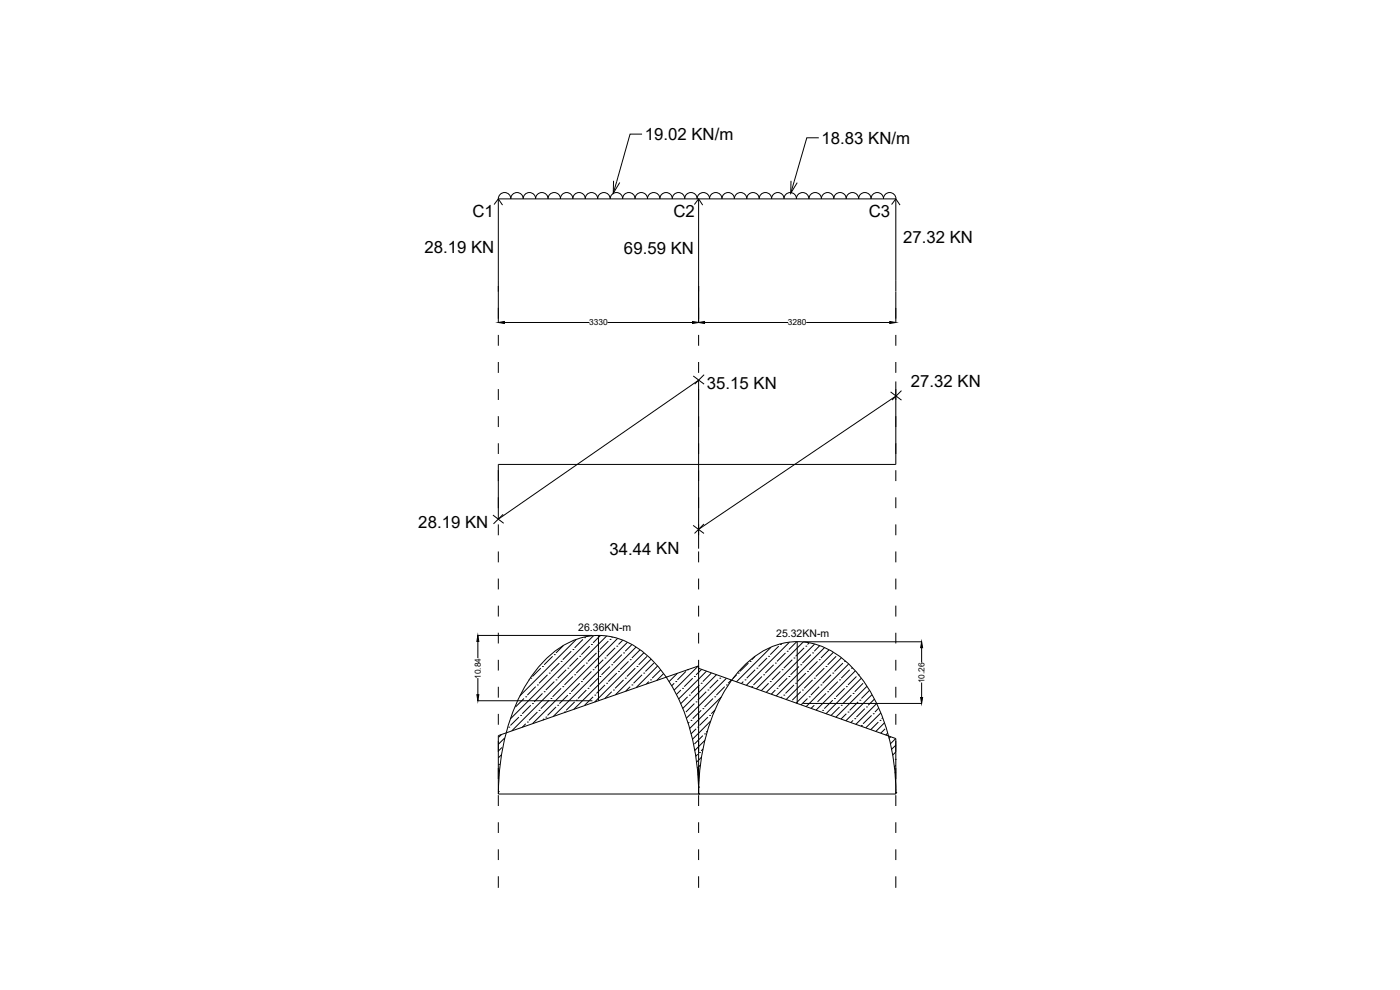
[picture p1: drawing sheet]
<svg xmlns="http://www.w3.org/2000/svg" width="420mm" height="297mm" viewBox="0 0 420 297" stroke-linecap="round" stroke-linejoin="round" font-family="sans-serif">
<!-- layer: 0 -->
<g fill="none" stroke="#000" stroke-width=".3">
<path d="M149.5 59.7a1.88 1.88 0 0 1 1.9-1.9 1.88 1.88 0 0 1 1.9 1.9 1.86 1.86 0 0 1 1.9-1.9 1.86 1.86 0 0 1 1.8 1.9 1.86 1.86 0 0 1 1.9-1.9 1.86 1.86 0 0 1 1.9 1.9M149.5 59.7v37.1M149.5 59.7h119.3v37.1M160.7 59.7a1.88 1.88 0 0 1 1.9-1.9 1.88 1.88 0 0 1 1.9 1.9 1.86 1.86 0 0 1 1.9-1.9 1.86 1.86 0 0 1 1.8 1.9 1.86 1.86 0 0 1 1.9-1.9 1.86 1.86 0 0 1 1.8 1.9M171.9 59.7a1.88 1.88 0 0 1 1.9-1.9 1.88 1.88 0 0 1 1.9 1.9 1.86 1.86 0 0 1 1.8-1.9 1.86 1.86 0 0 1 1.9 1.9M179.4 59.7a1.88 1.88 0 0 1 1.8-1.9 1.88 1.88 0 0 1 1.9 1.9 1.88 1.88 0 0 1 1.9-1.9 1.88 1.88 0 0 1 1.9 1.9M184.1 54.3v3.7l1.9-3.2M186.8 59.7a1.88 1.88 0 0 1 1.9-1.9 1.88 1.88 0 0 1 1.9 1.9M190.6 59.7a1.88 1.88 0 0 1 1.9-1.9 1.88 1.88 0 0 1 1.8 1.9 1.86 1.86 0 0 1 1.9-1.9 1.86 1.86 0 0 1 1.9 1.9M192.7 40.2h-3.6l-5 17.8M198 59.7a1.88 1.88 0 0 1 1.9-1.9 1.88 1.88 0 0 1 1.9 1.9M201.7 59.7a1.88 1.88 0 0 1 1.9-1.9 1.88 1.88 0 0 1 1.9 1.9 1.86 1.86 0 0 1 1.9-1.9 1.86 1.86 0 0 1 1.8 1.9"/>
<path d="M209.2 59.7a1.88 1.88 0 0 1 1.9-1.9 1.88 1.88 0 0 1 1.9 1.9 1.86 1.86 0 0 1 1.8-1.9 1.86 1.86 0 0 1 1.9 1.9 1.86 1.86 0 0 1 1.9-1.9 1.86 1.86 0 0 1 1.8 1.9M209.7 59.7v37.1M220.4 59.7a1.88 1.88 0 0 1 1.9-1.9 1.88 1.88 0 0 1 1.8 1.9 1.86 1.86 0 0 1 1.9-1.9 1.86 1.86 0 0 1 1.9 1.9 1.86 1.86 0 0 1 1.8-1.9 1.86 1.86 0 0 1 1.9 1.9M231.5 59.7a1.88 1.88 0 0 1 1.9-1.9 1.88 1.88 0 0 1 1.9 1.9 1.86 1.86 0 0 1 1.9-1.9 1.86 1.86 0 0 1 1.8 1.9M237.4 54.3l-.1 3.7 2-3.2M239 59.7a1.88 1.88 0 0 1 1.9-1.9 1.88 1.88 0 0 1 1.9 1.9 1.88 1.88 0 0 1 1.9-1.9 1.88 1.88 0 0 1 1.8 1.9M245.7 41.3h-3.6l-4.8 16.7M246.5 59.7a1.88 1.88 0 0 1 1.9-1.9 1.88 1.88 0 0 1 1.9 1.9M250.2 59.7a1.88 1.88 0 0 1 1.9-1.9 1.88 1.88 0 0 1 1.9 1.9 1.86 1.86 0 0 1 1.8-1.9 1.86 1.86 0 0 1 1.9 1.9M257.7 59.7a1.88 1.88 0 0 1 1.9-1.9 1.88 1.88 0 0 1 1.8 1.9M261.4 59.7a1.88 1.88 0 0 1 1.9-1.9 1.88 1.88 0 0 1 1.9 1.9 1.86 1.86 0 0 1 1.8-1.9 1.86 1.86 0 0 1 1.9 1.9M148.3 61.4l1.2-1.7 1.3 1.8"/>
<path d="M208.4 61.4l1.3-1.7 1.2 1.8M267.6 61.4l1.2-1.7 1.3 1.8M151.4 96.8h25.5M182.3 96.8h25.5M211.4 96.8h25.1M242 96.8h25M149.5 100.5v3.2M149.5 108.6v3.3M149.5 116.7v3.3M208.1 112.8l3.2 2.5M209.7 100.5v3.2M209.7 108.6v3.3"/>
<path d="M211.3 112.4l-2.8 2.9M267.3 117.6l3.2 2.4M268.8 114.5v24.8h-119.3v16.5l60.2-41.7v50.5M268.8 100.5v3.2M268.8 108.6v3.3M268.8 118.9l-59.1 39.9M270.5 117.2l-2.8 2.8M149.5 124.9v3.2M149.5 133v3.2M147.9 154.5l3.3 2.5M149.5 157.3v3.3M151 154.3l-2.9 2.9"/>
<path d="M208 157.6l3.3 2.4M211.3 157.2l-2.9 2.8M268.8 141.1v3.2M268.8 149.2v3.3M268.8 157.3v3.3M149.5 165.5v3.2M149.5 173.6v3.3M209.7 165.5v3.2M209.7 173.6v3.3M268.8 165.5v3.2M268.8 173.6v3.3M143.4 190.7h34.4"/>
<path d="M143.4 192.5v5M149.5 181.7v3.3M149.5 189.9v3.2M149.5 198v3.2M162.8 200h.1M165.8 196.9l-2.5 2.6M166.4 196.4h.1M167.9 199l-2.6 2.5M168.4 198.4h.1M169.1 193.7l-2.2 2.2M171.4 195.4l-2.5 2.5M171.9 194.9h.1"/>
<path d="M172.9 191.9l-16.9 16.9M173.5 197.4l-2.6 2.6M174 196.9h.1M174.9 191.8l-2.4 2.6M175.5 191.3h.1M175.5 199.5l-2.5 2.5M176 199h.1M177 193.9l-2.5 2.5M177.5 193.4h.1M178.1 190.7l-25 25M179 195.9l-2.5 2.5M179.5 195.4h.1"/>
<path d="M179.6 190.7v19.6M180.2 190.7l-2.2 2.2M181 197.9l-2.5 2.6M181.6 197.4h.1M182.1 190.8l-28.5 28.5M182.6 192.3l-2.6 2.6M183.1 191.8h.1M183.1 200l-2.6 2.5M183.6 199.5h.1M183.8 191.1l-.2 .2M184.6 194.4l-2.5 2.5M185.1 193.9h.1"/>
<path d="M185.4 191.5l-25.6 25.6M186.6 196.4l-2.5 2.6M186.9 192.1l-1.3 1.3M187.1 195.9h.1M188.3 192.7l-22.2 22.3M188.6 198.4l-2.5 2.5M189.1 197.9h.1M189.6 193.4l-2 2M190.9 194.2l-18.7 18.6M191.2 200h.1M192.1 195l-2.5 2.4M193.2 195.9l-14.7 14.7"/>
<path d="M194.2 196.9l-2.5 2.6M195.4 197.8l-10.7 10.7M196.2 199l-2.5 2.5M197.3 199.8l-6.4 6.5M209.5 199.8l-7.2 7.3M209.7 199.8l-60.2 20.9v17.5h119.3v-16.6M209.7 181.7v3.3M209.7 189.9v3.2M209.7 198v40.2M224.6 199l-2.5 2.5M225.1 198.4h.1M226.6 196.9l-1 1"/>
<path d="M230.2 197.4l-2.5 2.6M230.7 196.9h.1M231.4 194.2l-10.4 10.4M232.2 199.5l-2.5 2.5M232.7 199h.1M233.7 193.9l-2.5 2.5M234.2 193.4h.1M235.7 195.9l-2.5 2.5M236.2 195.4h.1M236.9 192.7l-12.9 12.9M237.8 197.9l-2.6 2.6M238.3 197.4h.1"/>
<path d="M239.1 192.6l-2.3 2.3M239.3 192.6v18.5M239.8 200l-2.5 2.5M240.3 199.5h.1M241 192.6l-14 14.1M241 192.6h35.6M241.3 194.4l-2.5 2.5M241.8 193.9h.1M242.8 192.9l-.5 .5M243.4 196.4l-2.6 2.6M243.9 195.9h.1M244.5 193.3l-14.6 14.5"/>
<path d="M245.3 198.4l-2.4 2.5M245.9 197.9h.1M246 193.7l-1.6 1.7M247.4 194.3l-14.5 14.5M247.9 200h.1M248.8 195l-2.4 2.4M250.1 195.7l-14.1 14.2M250.9 196.9l-2.5 2.6M252.5 197.4l-13.6 13.6M253 199l-2.6 2.5M253.5 198.4h.1M254.7 199.2l-12.8 12.8"/>
<path d="M268.8 181.7v3.3M268.8 189.9v3.2M268.8 198v3.2M276.6 194.3v4.5M143.4 210.3h34.4M143.4 203.4v5M149.5 206.1v3.2M149.5 214.2v3.3M152.7 218.2h.1M155.7 215.2l-2.5 2.5M156.2 214.7h.1M157.3 209.6l-2.6 2.5"/>
<path d="M157.8 209.1h.1M157.8 217.2l-1.1 1M158.3 216.6h.1M158.8 204l-.1 .1M159.3 203.5h.1M159.3 211.6l-2.6 2.6M159.8 211.1h.1M160.8 206l-2.5 2.6M161.3 205.5h.1M161.3 213.6l-2.5 2.5M161.8 213.1h.1M162.3 200.5l-2.5 2.5"/>
<path d="M162.8 208.1l-2.5 2.5M163.3 207.5h.1M163.3 215.6l-.4 .5M163.8 215.2h.1M164.3 202.5l-2.5 2.5M164.8 202h.1M164.8 210.1l-2.5 2.5M165.3 209.6h.1M166.4 204.5l-2.6 2.5M166.9 204h.1M166.9 212.1l-2.6 2.6M167.4 211.6h.1"/>
<path d="M168.4 206.5l-2.6 2.6M168.9 206h.1M169.4 213.6h.1M169.9 200.9l-2.5 2.6M170.4 200.5h.1M170.4 208.6l-2.5 2.5M170.9 208.1h.1M171.9 203l-2.5 2.5M172.5 202.5h.1M172.5 210.6l-2.6 2.5M173 210.1h.1M174 205l-2.6 2.5"/>
<path d="M174.5 204.5h.1M176 207l-2.5 2.6M176.5 206.5h.1M177.5 201.5l-2.6 2.5M178 200.9h.1M178 209.1l-2.5 2.5M178.5 208.6h.1M179.5 203.5l-2.5 2.5M180 203h.1M181.6 205.5l-2.6 2.6M182.1 205h.1M183.6 207.5l-2 2"/>
<path d="M184.1 207h.1M185.1 202l-2.5 2.5M185.6 201.5h.1M187.1 204l-2.5 2.5M187.6 203.5h.1M189.1 206l-1.3 1.4M189.6 205.5h.1M190.7 200.5l-2.5 2.5M192.7 202.5l-2.6 2.5M193.2 202h.1M194.7 204.5l-.7 .7M195.2 204h.1"/>
<path d="M198.3 201l-2.6 2.5M199.1 202.1l-2 2.1M200.2 203.1l-.2 .2M202.3 205l-.7 .8M202.8 204.5h.1M203.3 202l-2.5 2.5M204.3 207l-1.3 1.4M204.8 206.5h.1M205.9 201.5l-2.6 2.5M206.4 200.9h.1M206.4 209.1l-2.1 2M206.9 208.6h.1"/>
<path d="M206.9 216.6l-.4 .4M207.4 216.1h.1M207.9 203.5l-2.6 2.5M208.4 203h.1M208.4 211.1l-2.5 2.5M208.9 210.6h.1M208.9 218.7l-1.5 1.5M209.4 218.2h.1M209.7 200.5l59.1 21.1M209.9 205.5l-2.5 2.6M210.4 205h.1M210.4 213.1l-2.5 2.5"/>
<path d="M210.6 200.9l-1.7 1.6M210.9 212.6h.1M211.9 207.5l-2.5 2.6M212 201.4l-8.3 8.3M212.3 219.4l-.4 .3M212.5 207h.1M212.5 215.2l-2.6 2.5M213 214.7h.1M213.3 216.4l-5.5 5.4M213.5 202l-2.6 2.5M214 209.6l-2.6 2.5M214.5 209.1h.1"/>
<path d="M214.6 213l-1.1 1.2M215 202.4l-10.1 10.2M215.5 204l-2.5 2.5M216 203.5h.1M216.4 209.2l-9.4 9.4M216.5 203h.1M217.5 206l-2.5 2.6M218 203.5l-12 12M218 205.5h.1M219.5 204l-1 1M221.1 202.5l-1.2 1.1M221.6 202h.1"/>
<path d="M223.1 204.5l-.6 .6M223.6 204h.1M225.6 206h.1M226.6 200.9l-2.5 2.6M227.1 200.5h.1M228.7 203l-2.6 2.5M229.2 202.5h.1M230.7 205l-2.2 2.2M231.2 204.5h.1M232.7 207l-1.2 1.3M233.2 206.5h.1M234.2 201.5l-2.5 2.5"/>
<path d="M234.7 200.9h.1M234.7 209.1l-.3 .3M235.2 208.6h.1M236.2 203.5l-2.5 2.5M236.8 203h.1M238.3 205.5l-2.6 2.6M238.8 205h.1M240.3 207.5l-2.5 2.6M240.8 207h.1M241 211.1h35.6M241.8 202l-2.5 2.5M242.3 201.5h.1"/>
<path d="M242.3 209.6l-1.9 1.9M242.9 209.1h.1M243.9 204l-2.6 2.5M244.4 203.5h.1M244.4 211.6l-1 .9M244.8 211.1h.1M245.9 206l-2.5 2.6M246.4 205.5h.1M246.9 213.1h.1M247.4 200.5l-2.6 2.5M247.9 208.1l-2.6 2.5M248.4 207.5h.1"/>
<path d="M249.4 202.5l-2.5 2.5M249.9 202h.1M249.9 210.1l-2.5 2.5M250.4 209.6h.1M251.4 204.5l-2.5 2.5M252 204h.1M252 212.1l-2.6 2.6M252.5 211.6h.1M253.5 206.5l-2.6 2.6M254 206h.1M254 214.2l-1.6 1.6M254.5 213.6h.1"/>
<path d="M255 200.9l-2.5 2.6M255.5 200.5h.1M255.5 208.6l-2.5 2.5M256 208.1h.1M256 216.1l-.7 .7M256.5 215.6h.1M256.7 201.3l-11.8 11.8M257 203l-2.5 2.5M257.5 202.5h.1M257.5 210.6l-2.5 2.5M258 210.1h.1M258.5 203.5l-10.6 10.7"/>
<path d="M258.5 217.7h.1M259 205l-2.5 2.5M259.5 212.6l-2.5 2.6M260 212.1h.1M260.2 205.9l-9.3 9.3M260.9 207.2l-2.4 2.4M261.6 214.7l-2.6 2.5M261.7 208.4l-7.8 7.9M262.1 214.2h.1M262.4 209.8l-1.9 1.8M263 211.1l-6.1 6.2M263.6 216.6l-2.3 2.3"/>
<path d="M263.7 212.5l-1.1 1.1M264.1 216.1h.1M264.3 213.9l-4.5 4.5M264.9 215.4l-.3 .2M265.4 216.9l-2.6 2.6M265.6 218.7l-1.3 1.3M266.4 220l-.6 .5M268.8 206.1v3.2M268.8 214.2v3.3M276.6 204.8v4.5M149.5 237.5h.1M149.5 238.6v3.2"/>
<path d="M149.6 235.4l-.1 .1M149.6 238.2a62.7 62.7 0 0 1 10.2-35.7 25.9 25.9 0 0 1 17.8-11.7 22.5 22.5 0 0 1 18.8 8 54.2 54.2 0 0 1 12.7 29.8l.6 9.6M149.6 229.3h.1M149.7 233.3l-.2 .2M149.9 231.1l-.4 .4M150.5 226.5l-1 .9M150.5 220.4l-.9 .8M150.7 224.3l-1.2 1.1M151.5 221.4l-2 1.9M209.4 226.3l-.6 .6M209.7 236.2h.1M209.7 238.2h.1"/>
<path d="M209.7 238.6v3.2M209.7 238.2a59.1 59.1 0 0 1 10-34.3 25.6 25.6 0 0 1 17.5-11.3 22.4 22.4 0 0 1 18.6 7.7 51.5 51.5 0 0 1 12.5 28.7l.6 9.2M209.8 234l-.3 .3M209.9 225.8h.1M210 231.8l-.6 .6M210.2 229.6l-1 .9M210.5 227.2l-1.5 1.5M210.9 220.7l-2.5 2.6M211 224.7l-.6 .6M211.4 220.2h.1M211.6 222.1l-3.1 3.1M267.3 221.1l-.5 .5"/>
<path d="M268.1 228.3h.1M268.7 227.8h.1M268.8 221.6l-1.6 1.6M268.8 237.8h.1M268.8 225.6l-.9 1M268.8 229.6l-.4 .5M268.8 233.7l-.1 .1M268.8 223.6l-1.3 1.3M268.8 231.7l-.3 .3M268.8 238.6v3.2M149.5 246.7v3.2M149.5 254.8v3.2"/>
<path d="M209.7 246.7v3.2M209.7 254.8v3.2M268.8 246.7v3.2M268.8 254.8v3.2M149.5 262.9v3.5M209.7 262.9v3.5M268.8 262.9v3.5"/>
</g>
<path d="M149.5 96.8l1.9-.3v.6zM207.8 96.5l1.9 .3-1.9 .3zM209.7 96.8l1.7-.3v.6zM267 96.5l1.8 .3-1.8 .3zM143.4 190.7l.3 1.8h-.6zM276.6 192.6l.3 1.7h-.6zM143.1 208.4h.6l-.3 1.9zM276.3 209.3h.6l-.3 1.8z" fill="#000" stroke="#000" stroke-width=".3"/>
<g font-size="5">
<text x="193.5" y="42.1">19.02 KN/m</text>
<text x="246.5" y="43.2">18.83 KN/m</text>
<text x="141.8" y="65.2">C1</text>
<text x="202.1" y="65.2">C2</text>
<text x="260.7" y="65.2">C3</text>
<text x="127.4" y="76">28.19 KN</text>
<text x="187.3" y="76.4">69.59 KN</text>
<text x="271" y="72.9">27.32 KN</text>
<text x="212.2" y="116.6">35.15 KN</text>
<text x="273.3" y="116.2">27.32 KN</text>
<text x="125.5" y="158.3">28.19 KN</text>
<text x="183" y="166.4">34.44 KN</text>
</g>
<g font-size="3.2">
<text x="173.6" y="189.3">26.36KN-m</text>
<text x="232.9" y="191">25.32KN-m</text>
</g>
<g font-size="2.5">
<text x="176.8" y="97.6">3330</text>
<text x="236.5" y="97.6">3280</text>
<text x="144.3" y="203.7" transform="rotate(-90 144.3 203.7)">10.84</text>
<text x="277.5" y="205" transform="rotate(-90 277.5 205)">10.26</text>
</g>
</svg>
